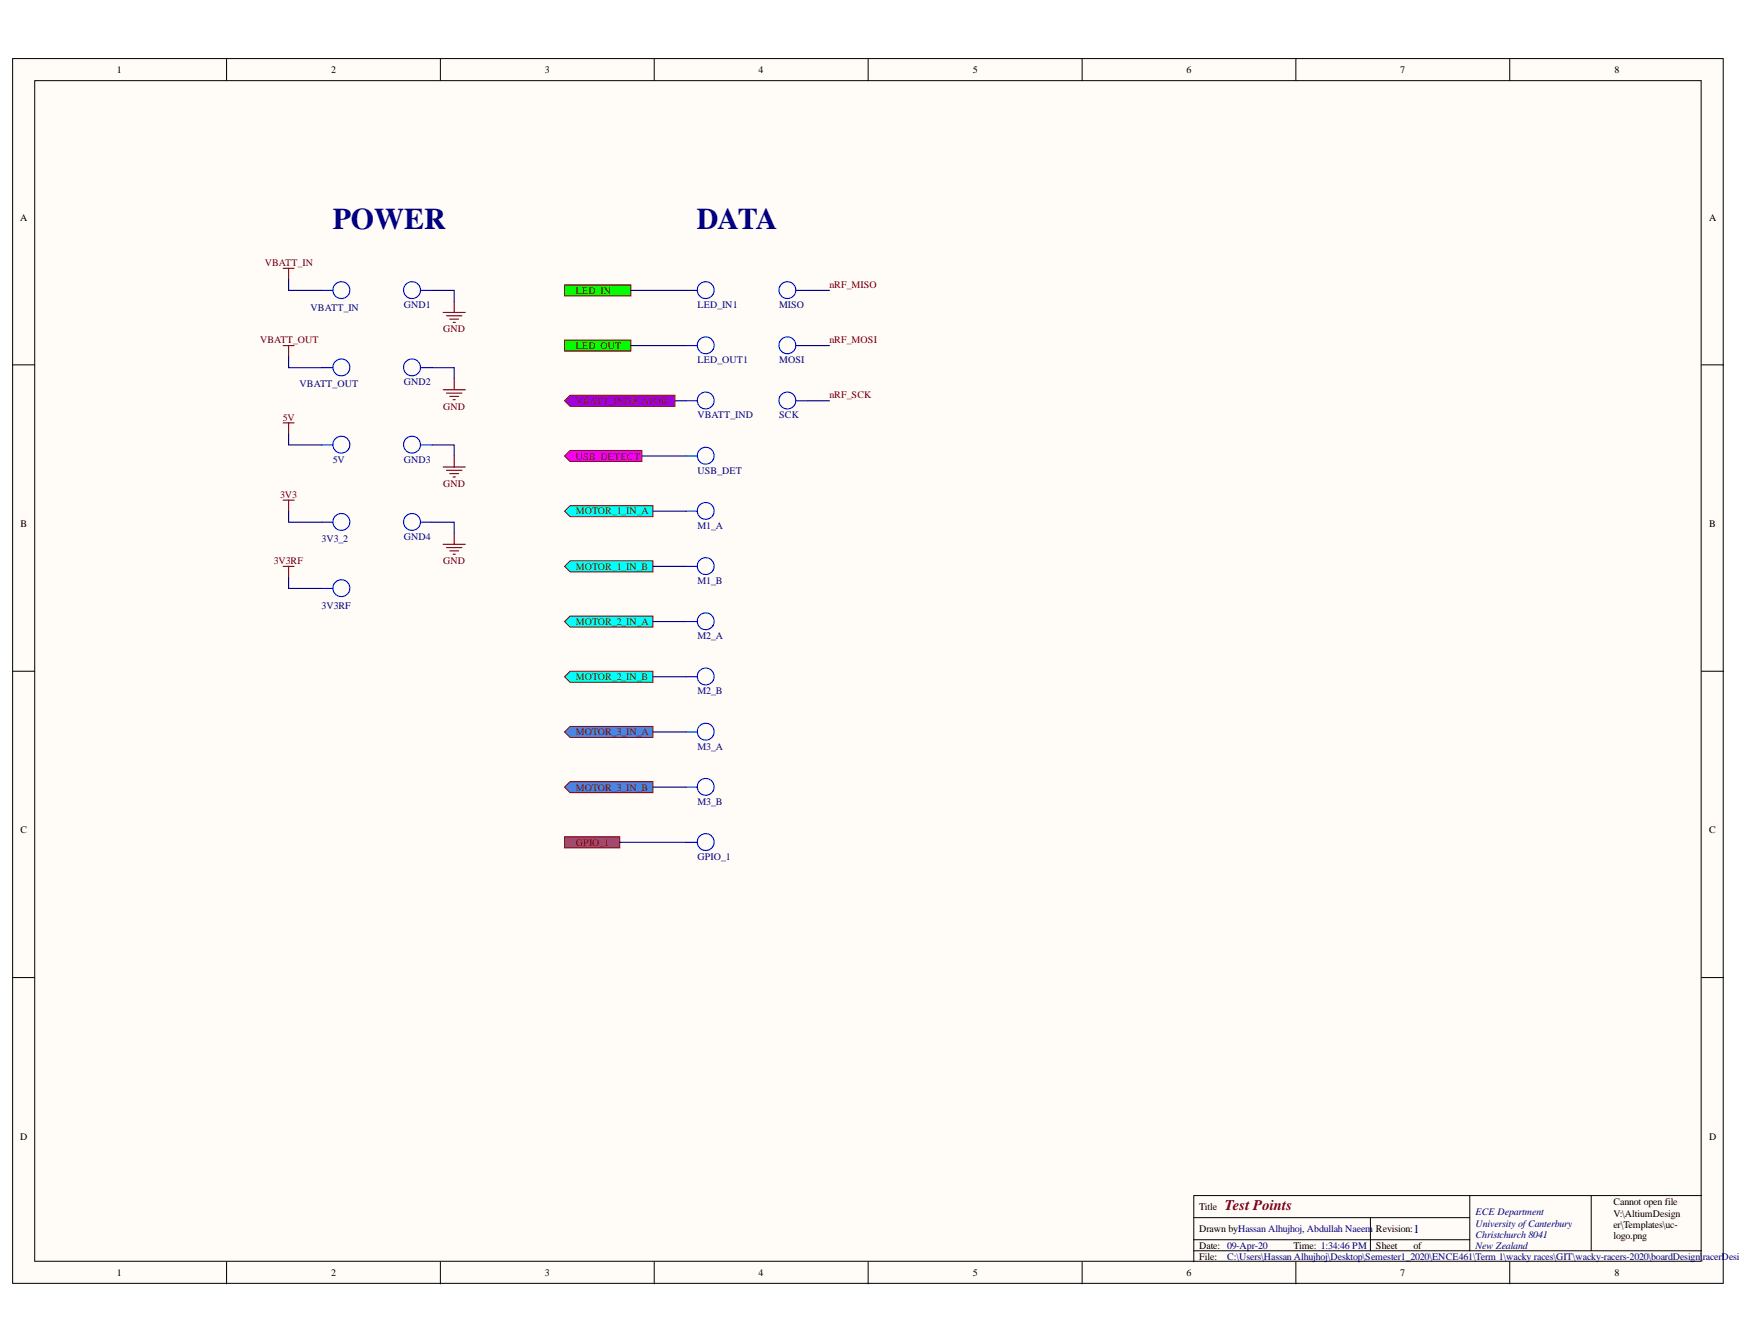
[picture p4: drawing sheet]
<svg xmlns="http://www.w3.org/2000/svg" width="279mm" height="216mm" viewBox="0 0 279 216" stroke-linecap="round" stroke-linejoin="round" font-family="sans-serif">
<g fill="#fffcf8" stroke="#000" stroke-width=".16">
<path d="M2 9.4h274.9v196.8h-274.9z"/>
<path d="M5.6 13h267.7v189.6h-267.7z"/>
</g>
<g fill="none" stroke="#000" stroke-width=".16">
<path d="M36.4 9.4v3.6M70.8 9.4v3.6M105.1 9.4v3.6M139.5 9.4v3.6M173.9 9.4v3.6M208.2 9.4v3.6M242.6 9.4v3.6M2 58.6h3.6M273.4 58.6h3.5M2 107.8h3.6M273.4 107.8h3.5M2 157h3.6"/>
<path d="M273.4 157h3.5M191.8 195.6h44.3M191.8 199.2h44.3M220.2 195.6v5.3M236.1 192.1v8.8M255.7 192.1h-63.9v10.6M273.4 192.1h-17.7v8.8M36.4 202.7v3.5M70.8 202.7v3.5M105.1 202.7v3.5M139.5 202.7v3.5M173.9 202.7v3.5"/>
<path d="M191.8 200.9h81.6M208.2 202.7v3.5M242.6 202.7v3.5"/>
</g>
<g fill="none" stroke="#800000" stroke-width=".18">
<path d="M45.5 43.1h1.8M45.5 55.5h1.8M46.4 43.1v1.8M46.4 55.5v1.8M71.2 50.2h3.5M71.7 50.7h2.5M72.3 51.3h1.4M72.8 51.8h.4M73 48.4v1.8M45.5 67.9h1.8M46.4 67.9v1.8M45.5 80.3h1.8"/>
<path d="M45.5 91h1.8M46.4 80.3v1.8M46.4 91v1.8"/>
</g>
<g fill="none" stroke="#00f" stroke-width=".18">
<path d="M51.7 46.6h1.8M51.7 59.1h1.8M56.1 47.2a1.36 1.36 0 0 0-1.1-2 1.36 1.36 0 0 0-1.4 1.8 1.36 1.36 0 0 0 2.2 .6l.2-.3M56.1 59.6a1.36 1.36 0 0 0-1.1-1.9 1.36 1.36 0 0 0-1.4 1.8 1.36 1.36 0 0 0 2.2 .5l.2-.3M65 46a1.37 1.37 0 0 1 2.3-.2 1.37 1.37 0 0 1-.7 2.1 1.37 1.37 0 0 1-1.8-1.5l.2-.4M67.7 46.6h1.7M110.2 55.5h1.8M114.6 47.2a1.36 1.36 0 0 0-1.1-1.9 1.36 1.36 0 0 0-1.4 1.7 1.36 1.36 0 0 0 2.2 .6l.3-.3M114.6 56.1a1.36 1.36 0 0 0-1.1-2 1.36 1.36 0 0 0-1.4 1.8 1.36 1.36 0 0 0 2.2 .6l.3-.4M51.7 71.5h1.8M56.1 72.1a1.36 1.36 0 0 0-1.1-2 1.36 1.36 0 0 0-1.4 1.8 1.36 1.36 0 0 0 2.2 .5l.2-.3M51.7 94.5h1.8"/>
<path d="M51.7 83.9h1.8M56.1 95.1a1.36 1.36 0 0 0-1.1-2 1.36 1.36 0 0 0-1.4 1.8 1.36 1.36 0 0 0 2.2 .6l.2-.3M56.1 84.5a1.36 1.36 0 0 0-1.1-2 1.36 1.36 0 0 0-1.4 1.8 1.36 1.36 0 0 0 2.2 .5l.2-.3"/>
</g>
<path d="M110.2 46.6h1.8" fill="none" stroke="#0c0087" stroke-width=".18"/>
<g fill="#0f0" stroke="#800000" stroke-width=".16">
<path d="M90.7 45.8h10.7v1.7h-10.7z" fill-rule="evenodd"/>
<path d="M90.7 54.6h10.7v1.8h-10.7z" fill-rule="evenodd"/>
</g>
<path d="M65 58.4a1.37 1.37 0 0 1 2.3-.2 1.37 1.37 0 0 1-.7 2.1 1.37 1.37 0 0 1-1.8-1.5l.2-.4M67.7 59.1h1.7M125.3 54.8a1.36 1.36 0 0 1 2.3-.2 1.36 1.36 0 0 1-.7 2.2 1.36 1.36 0 0 1-1.7-1.5l.1-.4M125.3 46a1.36 1.36 0 0 1 2.3-.3 1.36 1.36 0 0 1-.7 2.2 1.36 1.36 0 0 1-1.7-1.5l.1-.4M65 70.8a1.37 1.37 0 0 1 2.3-.2 1.37 1.37 0 0 1-.7 2.2 1.37 1.37 0 0 1-1.8-1.5l.2-.5M67.7 71.5h1.7M125.3 63.7a1.36 1.36 0 0 1 2.3-.2 1.36 1.36 0 0 1-.7 2.1 1.36 1.36 0 0 1-1.7-1.4l.1-.4M65 83.2a1.37 1.37 0 0 1 2.3-.2 1.37 1.37 0 0 1-.7 2.2 1.37 1.37 0 0 1-1.8-1.5l.2-.4M67.7 83.9h1.7" fill="none" stroke="#00f" stroke-width=".18"/>
<path d="M128 55.5h1.7M128 46.6h1.7M128 64.4h1.7" fill="none" stroke="#0c0087" stroke-width=".18"/>
<g fill="none" stroke="#800000" stroke-width=".18">
<path d="M71.2 62.6h3.5M71.2 75h3.5M71.7 63.1h2.5M71.7 75.6h2.5M72.3 63.7h1.4M72.3 76.1h1.4M72.8 64.2h.4M72.8 76.6h.4M73 60.8v1.8M73 73.2v1.8M71.2 87.4h3.5M71.7 88h2.5"/>
<path d="M72.3 88.5h1.4M72.8 89h.4M73 85.7v1.7"/>
</g>
<path d="M90.7 73.2l.9-.8h11.5v1.7h-11.5z" fill-rule="evenodd" fill="#f0f" stroke="#800000" stroke-width=".16"/>
<path d="M90.7 64.4l.9-.9h16.8v1.8h-16.8z" fill-rule="evenodd" fill="#90f" stroke="#800000" stroke-width=".16"/>
<path d="M110.2 64.4h1.8M110.2 73.2h1.8M114.6 65a1.36 1.36 0 0 0-1.1-2 1.36 1.36 0 0 0-1.4 1.8 1.36 1.36 0 0 0 2.2 .5l.3-.3M114.6 73.8a1.36 1.36 0 0 0-1.1-1.9 1.36 1.36 0 0 0-1.4 1.7 1.36 1.36 0 0 0 2.2 .6l.3-.3" fill="none" stroke="#00f" stroke-width=".18"/>
<g fill="#0ff" stroke="#800000" stroke-width=".16">
<path d="M90.7 82.1l.9-.9h13.3v1.8h-13.3z" fill-rule="evenodd"/>
<path d="M90.7 91l.9-.9h13.3v1.8h-13.3z" fill-rule="evenodd"/>
<path d="M90.7 99.8l.9-.8h13.3v1.7h-13.3z" fill-rule="evenodd"/>
<path d="M90.7 108.7l.9-.9h13.3v1.8h-13.3z" fill-rule="evenodd"/>
</g>
<g fill="#4a86e8" stroke="#800000" stroke-width=".16">
<path d="M90.7 117.6l.9-.9h13.3v1.8h-13.3z" fill-rule="evenodd"/>
<path d="M90.7 126.4l.9-.8h13.3v1.7h-13.3z" fill-rule="evenodd"/>
</g>
<g fill="none" stroke="#00f" stroke-width=".18">
<path d="M110.2 82.1h1.8M110.2 91h1.8M110.2 99.8h1.8M114.6 82.7a1.36 1.36 0 0 0-1.1-2 1.36 1.36 0 0 0-1.4 1.8 1.36 1.36 0 0 0 2.2 .6l.3-.4M114.6 91.6a1.36 1.36 0 0 0-1.1-2 1.36 1.36 0 0 0-1.4 1.8 1.36 1.36 0 0 0 2.2 .5l.3-.3M110.2 117.6h1.8M110.2 108.7h1.8M114.6 100.4a1.36 1.36 0 0 0-1.1-1.9 1.36 1.36 0 0 0-1.4 1.7 1.36 1.36 0 0 0 2.2 .6l.3-.3M114.6 118.2a1.36 1.36 0 0 0-1.1-2 1.36 1.36 0 0 0-1.4 1.8 1.36 1.36 0 0 0 2.2 .5l.3-.3M114.6 109.3a1.36 1.36 0 0 0-1.1-2 1.36 1.36 0 0 0-1.4 1.8 1.36 1.36 0 0 0 2.2 .6l.3-.4M110.2 126.4h1.8M110.2 135.3h1.8"/>
<path d="M114.6 127a1.36 1.36 0 0 0-1.1-1.9 1.36 1.36 0 0 0-1.4 1.7 1.36 1.36 0 0 0 2.2 .6l.3-.3M114.6 135.9a1.36 1.36 0 0 0-1.1-2 1.36 1.36 0 0 0-1.4 1.8 1.36 1.36 0 0 0 2.2 .6l.3-.4"/>
</g>
<path d="M90.7 134.4h8.9v1.8h-8.9z" fill-rule="evenodd" fill="#a64d79" stroke="#800000" stroke-width=".16"/>
<g fill="none" stroke="#000080" stroke-width=".18">
<path d="M46.4 44.9v1.7h5.3M46.4 57.3v1.8h5.3M69.4 46.6h3.6v1.8M69.4 59.1h3.6v1.7M101.4 46.6h8.8M101.4 55.5h8.8M129.7 46.6h3.6M129.7 55.5h3.6M46.4 69.7v1.8h5.3M69.4 71.5h3.6v1.7M103.1 73.2h7.1M108.4 64.4h1.8"/>
<path d="M129.7 64.4h3.6M46.4 82.1v1.8h5.3M46.4 92.8v1.7h5.3M69.4 83.9h3.6v1.8M104.9 82.1h5.3M104.9 91h5.3M104.9 99.8h5.3M104.9 108.7h5.3M104.9 117.6h5.3M99.6 135.3h10.6M104.9 126.4h5.3"/>
</g>
<g font-size="4.8" fill="#000080">
<text x="53.5" y="36.8">POWER</text>
<text x="112" y="36.8">DATA</text>
</g>
<text font-size="2.4" fill="#800000" x="196.8" y="194.4">Test Points</text>
<text font-size="1.9" fill="#000080" x="227.1" y="198">1</text>
<g font-size="1.6">
<text x="18.8" y="11.8">1</text>
<text x="53.2" y="11.8">2</text>
<text x="87.5" y="11.8">3</text>
<text x="121.9" y="11.8">4</text>
<text x="156.3" y="11.8">5</text>
<text x="190.6" y="11.8">6</text>
<text x="225" y="11.8">7</text>
<text x="259.4" y="11.8">8</text>
<text x="3.2" y="35.4">A</text>
<text x="274.6" y="35.4">A</text>
<text x="3.3" y="84.6">B</text>
<text x="274.6" y="84.6">B</text>
<text x="3.3" y="133.9">C</text>
<text x="274.6" y="133.9">C</text>
<text x="3.2" y="183.1">D</text>
<text x="274.6" y="183.1">D</text>
<text x="192.7" y="194.4">Title</text>
<text x="192.7" y="198">Drawn by:Hassan Alhujhoj, Abdullah Naeem</text>
<text x="221.1" y="198">Revision:</text>
<text x="259.2" y="193.6">Cannot open file</text>
<text x="259.2" y="195.4">V:\AltiumDesign</text>
<text x="259.2" y="197.2">er\Templates\uc-</text>
<text x="192.7" y="200.6">Date: 09-Apr-20</text>
<text x="192.7" y="202.4">File:</text>
<text x="207.8" y="200.6">Time: 1:34:46 PM</text>
<text x="221.1" y="200.6">Sheet</text>
<text x="227.1" y="200.6">of</text>
<text x="259.2" y="199">logo.png</text>
<text x="18.8" y="205">1</text>
<text x="53.2" y="205">2</text>
<text x="87.5" y="205">3</text>
<text x="121.9" y="205">4</text>
<text x="156.3" y="205">5</text>
<text x="190.6" y="205">6</text>
<text x="225" y="205">7</text>
<text x="259.4" y="205">8</text>
</g>
<g font-size="1.6" fill="#800000">
<text x="42.5" y="42.8">VBATT_IN</text>
<text x="92.5" y="47.2">LED_IN</text>
<text x="133.3" y="46.3">nRF_MISO</text>
<text x="71.2" y="53.4">GND</text>
<text x="41.8" y="55.1">VBATT_OUT</text>
<text x="92.5" y="56.1">LED_OUT</text>
<text x="133.3" y="55.1">nRF_MOSI</text>
<text x="71.2" y="65.8">GND</text>
<text x="92.5" y="64.9">VBATT_INDICATOR</text>
<text x="133.3" y="64">nRF_SCK</text>
<text x="45.4" y="67.6">5V</text>
<text x="92.5" y="73.8">USB_DETECT</text>
<text x="45" y="80">3V3</text>
<text x="71.2" y="78.2">GND</text>
<text x="92.5" y="82.6">MOTOR_1_IN_A</text>
<text x="44" y="90.6">3V3RF</text>
<text x="71.2" y="90.6">GND</text>
<text x="92.5" y="91.5">MOTOR_1_IN_B</text>
<text x="92.5" y="100.4">MOTOR_2_IN_A</text>
<text x="92.5" y="109.3">MOTOR_2_IN_B</text>
<text x="92.5" y="118.1">MOTOR_3_IN_A</text>
<text x="92.5" y="127">MOTOR_3_IN_B</text>
<text x="92.5" y="135.9">GPIO_1</text>
</g>
<g font-size="1.6" fill="#000080">
<text x="49.9" y="49.9">VBATT_IN</text>
<text x="64.9" y="49.5">GND1</text>
<text x="112.1" y="49.5">LED_IN1</text>
<text x="125.2" y="49.5">MISO</text>
<text x="112.1" y="58.3">LED_OUT1</text>
<text x="125.2" y="58.3">MOSI</text>
<text x="48.1" y="62.2">VBATT_OUT</text>
<text x="64.9" y="61.9">GND2</text>
<text x="112.1" y="67.2">VBATT_IND</text>
<text x="125.2" y="67.2">SCK</text>
<text x="53.5" y="74.3">5V</text>
<text x="64.9" y="74.3">GND3</text>
<text x="112.1" y="76.1">USB_DET</text>
<text x="51.7" y="87.1">3V3_2</text>
<text x="64.9" y="86.7">GND4</text>
<text x="112.1" y="84.9">M1_A</text>
<text x="112.1" y="93.8">M1_B</text>
<text x="51.7" y="97.8">3V3RF</text>
<text x="112.1" y="102.7">M2_A</text>
<text x="112.1" y="111.5">M2_B</text>
<text x="112.1" y="120.4">M3_A</text>
<text x="112.1" y="129.3">M3_B</text>
<text x="112.1" y="138.2">GPIO_1</text>
<text x="237.1" y="195.3">ECE Department</text>
<text x="237.1" y="197">University ofCanterbury</text>
<text x="197.1" y="202.4">C:\Users\Hassan Alhujhoj\Desktop\Semester1_2020\ENCE461\Term 1\wacky races\GIT\wacky-racers-2020\boardDesign\</text>
<text x="237.1" y="198.8">Christchurch 8041</text>
<text x="237.1" y="200.6">New Zealand</text>
<text x="273.6" y="202.4">racerDesign</text>
</g>
</svg>
